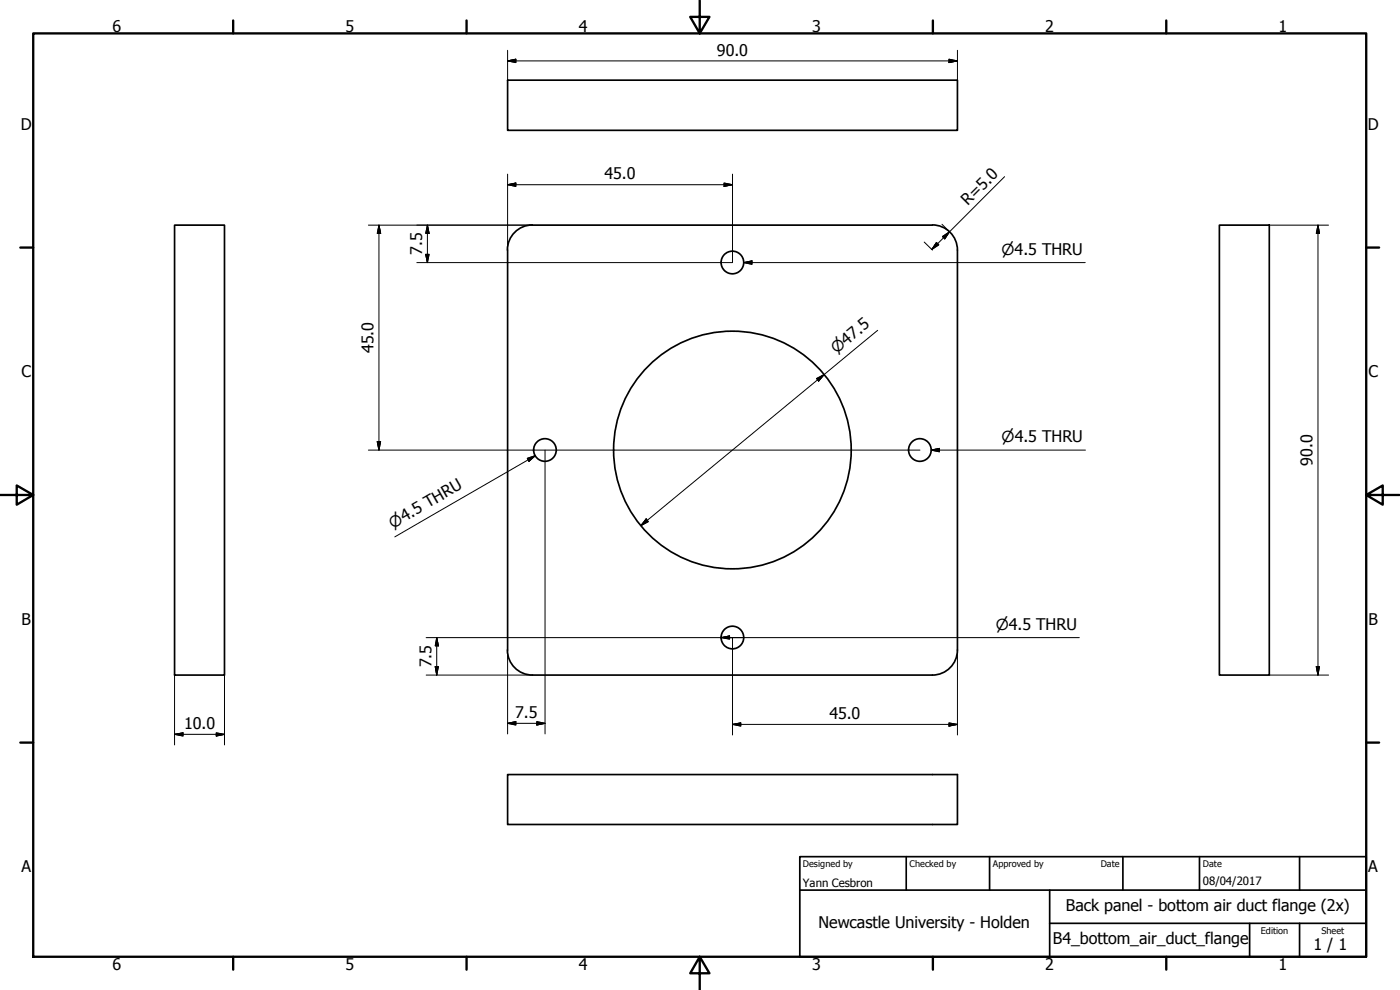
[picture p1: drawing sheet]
<svg xmlns="http://www.w3.org/2000/svg" width="420mm" height="297mm" viewBox="0 0 420 297" stroke-linecap="round" stroke-linejoin="round" font-family="sans-serif">
<!-- layer: Visible (ISO) -->
<g fill="none" stroke="#000" stroke-width=".51">
<path d="M152.3 24.1h135v15h-135zM52.4 67.5h15v135.1h-15zM159.8 67.5a7.5 7.5 0 0 0-7.5 7.5v120.1M159.8 67.5h120M279.8 67.5a7.5 7.5 0 0 1 7.5 7.5v120.1M366 67.5h14.9v135.1h-14.9zM184.2 135a35.7 35.7 0 0 1 52.8-31.2 35.7 35.7 0 0 1 2 61.3 35.7 35.7 0 0 1-54.8-27.6v-2.5M152.3 195a7.5 7.5 0 0 0 7.5 7.6h120M287.3 195a7.5 7.5 0 0 1-7.5 7.6M152.3 232.4h135v15h-135z"/>
<circle cx="219.8" cy="78.8" r="3.4"/>
<circle cx="163.5" cy="135" r="3.4"/>
<circle cx="276.1" cy="135" r="3.4"/>
<circle cx="219.8" cy="191.3" r="3.4"/>
</g>
<!-- layer: Border (ISO) -->
<g fill="none" stroke="#000" stroke-width=".7">
<path d="M10 10h400v277.1h-400zM70 6.1v3.9M140 6.1v3.9M210 0v10l-2.9-4.9h5.8l-2.9 4.9M280 6.1v3.9M350 6.1v3.9M6.1 74.3h3.9M410 74.3h3.9M0 148.5h10l-5-2.8v5.7l5-2.9M410 148.5l5 2.9v-5.7l-5 2.8h10M6.1 222.8h3.9M410 222.8h3.9"/>
<path d="M70 287.1v3.8M140 287.1v3.8M210 287.1l2.9 4.9h-5.8l2.9-4.9v9.9M280 287.1v3.8M350 287.1v3.8"/>
</g>
<!-- layer: Title (ISO) -->
<path d="M240 257h170v30.1h-170zM272 257v10.1M297 257v10.1M337 257v10.1M360 257v10.1M390 257v10.1M240 267.1h170M315 277h95M315 267.1v20M375 277v10.1M390 277v10.1" fill="none" stroke="#000" stroke-width=".51"/>
<!-- layer: Dimension (ISO) -->
<g fill="none" stroke="#000" stroke-width=".3">
<path d="M152.3 18.3l2.5-.5v1zM152.3 18.3h135M152.3 15.1v9M284.8 17.8l2.5 .5-2.5 .5zM287.3 15.1v9M152.3 55.4l2.5-.5v1zM152.3 52.2v22.8M152.3 55.4h67.5M217.3 54.9l2.5 .5-2.5 .5zM219.8 52.2v26.6h-94.7M301.5 53l-21.8 21.9M110.6 67.5h49.2"/>
<path d="M113.7 67.5l.5 2.5h-1zM113.7 67.5v67.6M127.8 76.3h1l-.5 2.5zM128.3 67.5l.5 2.5h-1zM128.3 67.5v11.3M277.4 72.6l2.4 2.4M281.1 72.8l.6 .7-2 1.4zM282.7 67.3l2.4 2.4M282.8 71l2.1-1.4-1.4 2.1zM380.9 67.5h17.8M395.5 67.5l.5 2.5h-1zM395.5 67.5v135.1"/>
<path d="M263.4 99.1l-71.1 58.6M245 113.6l2.3-1.2-1.6 1.9zM110.6 135.1h165.5M113.2 132.5h1l-.5 2.6zM163.6 135.1v85.1M193.9 155.7l.7 .8-2.3 1.2zM127.9 191.3h88.6M131.1 191.3l.5 2.5h-1zM131.1 191.3v11.3M152.3 195.1v25.1M218.8 191.3h1v29.2M287.3 195.1v25.4"/>
<path d="M52.4 202.6v20.9M64.9 219.9l2.5 .4-2.5 .5zM67.4 202.6v20.9M127.9 202.6h31.9M130.6 200h1l-.5 2.6zM152.3 217l2.5-.5v1zM152.3 217h11.3M161.1 216.5l2.5 .5-2.5 .5zM219.8 217.3l2.5-.4v1zM219.8 217.3h67.5M284.8 216.9l2.5 .4-2.5 .6zM380.9 202.6h17.8"/>
<path d="M395 200h1l-.5 2.6zM52.4 220.3l2.5-.4v.9zM52.4 220.3h15"/>
</g>
<g fill="#000" stroke="#000" stroke-width=".3">
<path d="M152.3 18.3l2.5-.5zM152.3 18.3l2.5-.5v1zM284.8 18.8l2.5-.5zM284.8 17.8l2.5 .5-2.5 .5zM152.3 55.4l2.5-.5zM152.3 55.4l2.5-.5v1zM217.3 55.9l2.5-.5zM217.3 54.9l2.5 .5-2.5 .5zM113.7 67.5l.5 2.5zM113.7 67.5l.5 2.5h-1zM127.8 76.3l.5 2.5zM127.8 76.3h1l-.5 2.5z"/>
<path d="M128.3 67.5l.5 2.5zM128.3 67.5l.5 2.5h-1zM281.1 72.8l-1.4 2.1zM281.1 72.8l.6 .7-2 1.4zM284.9 69.6l-1.4 2.1zM282.8 71l2.1-1.4-1.4 2.1zM395.5 67.5l.5 2.5zM395.5 67.5l.5 2.5h-1zM247.3 112.4l-1.6 1.9zM245 113.6l2.3-1.2-1.6 1.9zM113.2 132.5l.5 2.6zM113.2 132.5h1l-.5 2.6z"/>
<path d="M193.9 155.7l-1.6 2zM193.9 155.7l.7 .8-2.3 1.2zM131.1 191.3l.5 2.5zM131.1 191.3l.5 2.5h-1zM52.4 220.3l2.5-.4zM52.4 220.3l2.5-.4v.9zM130.6 200l.5 2.6zM130.6 200h1l-.5 2.6zM152.3 217l2.5-.5zM152.3 217l2.5-.5v1zM161.1 217.5l2.5-.5zM161.1 216.5l2.5 .5-2.5 .5z"/>
<path d="M219.8 217.3l2.5-.4zM219.8 217.3l2.5-.4v1zM284.8 217.9l2.5-.6zM284.8 216.9l2.5 .4-2.5 .6zM395 200l.5 2.6zM395 200h1l-.5 2.6zM64.9 220.8l2.5-.5zM64.9 219.9l2.5 .4-2.5 .5z"/>
</g>
<!-- layer: Symbol (ISO) -->
<path d="M223.2 78.8l2.5-.5v1zM223.2 78.8h102.5M158.2 137.5l2.5-.8-2 1.7zM160.7 136.7l-42.2 24.4M279.5 135.1l2.4-.6v1.1zM279.5 135.1h46.3M216.5 191.3l2.4-.5v1zM216.5 191.3h2.4M223.2 191.3h-4.3h105" fill="none" stroke="#000" stroke-width=".3"/>
<path d="M223.2 78.8l2.5-.5zM223.2 78.8l2.5-.5v1zM158.7 138.4l2-1.7zM158.2 137.5l2.5-.8-2 1.7zM279.5 135.1l2.4-.6zM279.5 135.1l2.4-.6v1.1zM216.5 191.3l2.4-.5zM216.5 191.3l2.4-.5v1z" fill="#000" stroke="#000" stroke-width=".3"/>
<g font-size="4.8">
<text x="33.7" y="9.6">6</text>
<text x="103.7" y="9.6">5</text>
<text x="173.7" y="9.6">4</text>
<text x="243.7" y="9.6">3</text>
<text x="313.7" y="9.6">2</text>
<text x="383.7" y="9.6">1</text>
<text x="215.1" y="16.7">90.0</text>
<text x="6.2" y="38.9">D</text>
<text x="410.5" y="38.9">D</text>
<text x="181.4" y="53.8">45.0</text>
<text x="290.4" y="61.8" transform="rotate(-45 290.4 61.8)">R=5.0</text>
<text x="126.7" y="76.5" transform="rotate(-90 126.7 76.5)">7.5</text>
<text x="112.1" y="106" transform="rotate(-90 112.1 106)">45.0</text>
<text x="6.4" y="113.1">C</text>
<text x="410.7" y="113.1">C</text>
<text x="393.9" y="139.7" transform="rotate(-90 393.9 139.7)">90.0</text>
<text x="6.4" y="187.4">B</text>
<text x="410.7" y="187.4">B</text>
<text x="129.5" y="200.3" transform="rotate(-90 129.5 200.3)">7.5</text>
<text x="154.6" y="215.4">7.5</text>
<text x="248.9" y="215.8">45.0</text>
<text x="55.2" y="218.7">10.0</text>
<text x="6.4" y="261.7">A</text>
<text x="410.7" y="261.7">A</text>
<text x="319.9" y="273.4">Back panel - bottom air duct flange (2x)</text>
<text x="245.6" y="278.4">Newcastle University - Holden</text>
<text x="316" y="283.4">B4_bottom_air_duct_flange</text>
<text x="394.2" y="285">1 / 1</text>
<text x="33.7" y="290.9">6</text>
<text x="103.7" y="290.9">5</text>
<text x="173.7" y="290.9">4</text>
<text x="243.7" y="290.9">3</text>
<text x="313.7" y="290.9">2</text>
<text x="383.7" y="290.9">1</text>
</g>
<g font-size="4.6">
<text x="300.6" y="76.4">⌀4.5 THRU</text>
<text x="251.1" y="106.2" transform="rotate(-39 251.1 106.2)">⌀47.5</text>
<text x="300.6" y="132.6">⌀4.5 THRU</text>
<text x="117.9" y="158.6" transform="rotate(-30 117.9 158.6)">⌀4.5 THRU</text>
<text x="298.8" y="188.9">⌀4.5 THRU</text>
</g>
<g font-size="3.4">
<text x="241" y="266">Yann Cesbron</text>
<text x="361" y="265.5">08/04/2017</text>
</g>
<g font-size="2.7">
<text x="241" y="260.1">Designed by</text>
<text x="273" y="260.1">Checked by</text>
<text x="298" y="260.1">Approved by</text>
<text x="330.3" y="260">Date</text>
<text x="361" y="260">Date</text>
<text x="378.4" y="280.1">Edition</text>
<text x="396.6" y="280.1">Sheet</text>
</g>
</svg>
